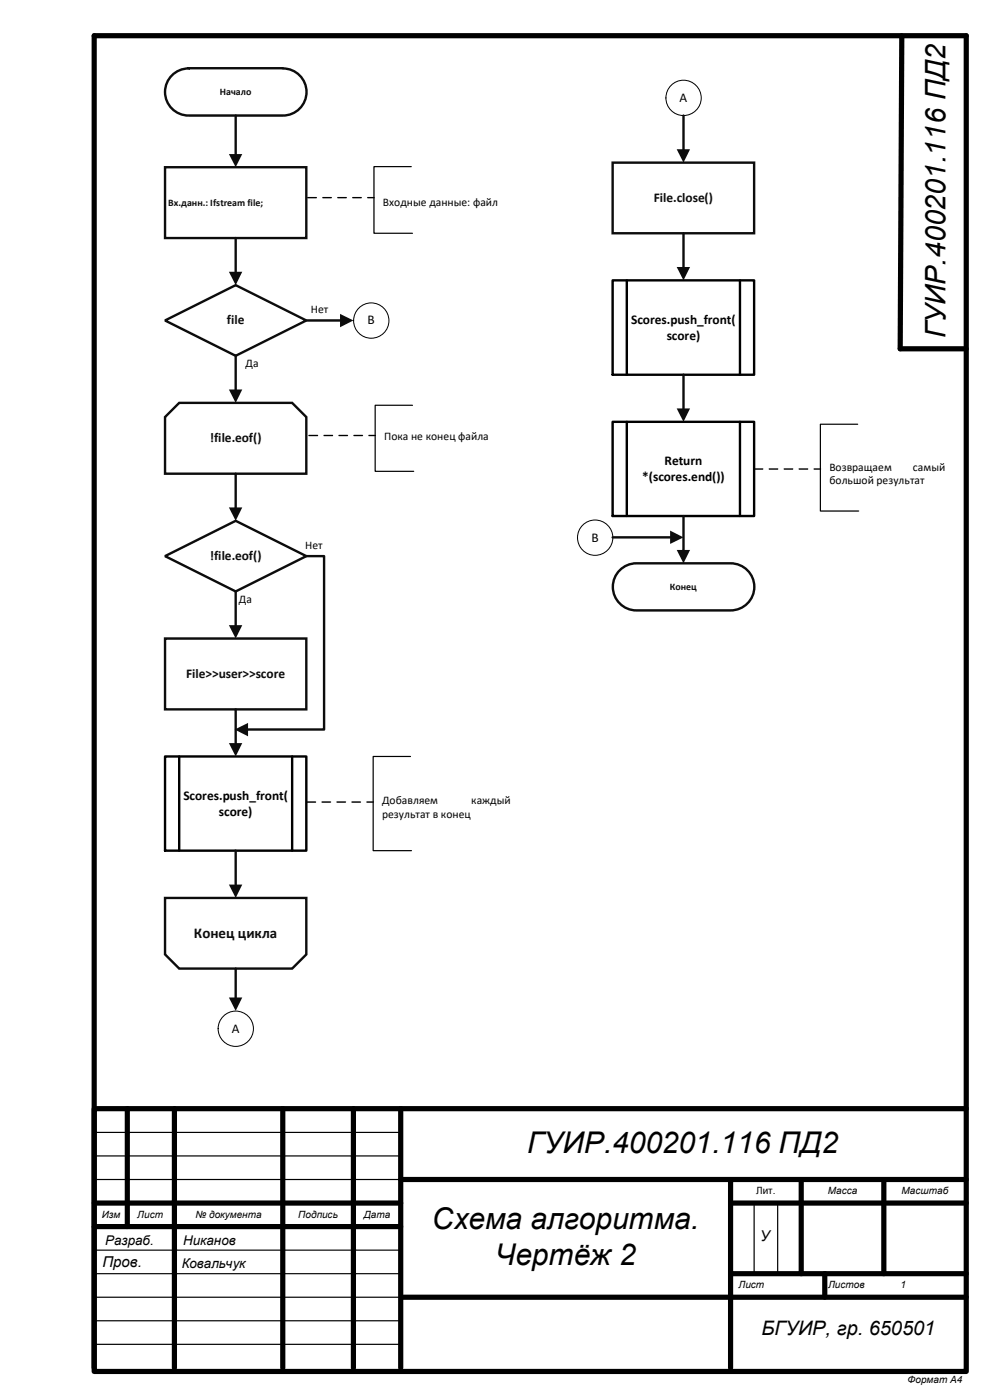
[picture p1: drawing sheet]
<svg xmlns="http://www.w3.org/2000/svg" width="210mm" height="297mm" viewBox="0 0 210 297" stroke-linecap="round" stroke-linejoin="round" font-family="sans-serif">
<g fill="none" stroke="#000" stroke-width="1.1">
<path d="M20 7.6h185v283.4h-185zM191.3 7.6l-.3 66.4h14M27 235.2v25M37 235.2v55M60 235.2v55M75 235.2v55M85 235.2v55M205 235.2h-185v55M20 255.2h65M85 250.2h120M155 250.2v40M155 255.2h50"/>
<path d="M170 250.2v20M187.5 250.2v20M20 260.2h65M85.1 275.2h119.9M155 270.2h50M175 270.2v5"/>
</g>
<path d="M20 240.2h65M20 245.2h65M20 250.2h65M160 255.2v15M165 255.2v15M20 265.2h65M20 270.2h65M20 275.2h65.1M20 280.2h65M20 285.2h65" fill="none" stroke="#000" stroke-width=".25"/>
<path d="M36.2 16.3a5.3 5.3 0 0 1 3.8-1.8h20a5 5 0 0 1 5 5 5 5 0 0 1-5 5h-20a5 5 0 0 1-4.5-2.9 5 5 0 0 1 .7-5.3z" fill-rule="evenodd" fill="#fff"/>
<path d="M36.2 16.3a5.3 5.3 0 0 1 3.8-1.8h20a5 5 0 0 1 5 5 5 5 0 0 1-5 5h-20a5 5 0 0 1-4.5-2.9 5 5 0 0 1 .7-5.3zM50 24.5v8.5" fill="none" stroke="#0c0c0c" stroke-width=".51"/>
<path d="M48.6 32.7h2.8l-1.4 2.8z" fill="#0c0c0c"/>
<path d="M87.2 35.3h-7.9v14.2h8.2" fill="none" stroke="#000" stroke-width=".25"/>
<path d="M35 35.5h30v15h-30z" fill="#fff"/>
<path d="M35 35.5h30v15h-30z" fill="none" stroke="#0c0c0c" stroke-width=".51"/>
<path d="M65.2 41.8h1.9l.2 .1-.2 .2h-1.8zM68.5 41.8h1.8l.1 .1-.1 .2h-1.8l-.2-.2zM71.6 41.8h1.9l.1 .1-.1 .2h-1.9l-.1-.2zM74.8 41.8h1.9l.1 .1-.1 .2h-1.9l-.1-.2zM78 41.8h1.3l.2 .1-.2 .2h-1.3l-.1-.2z" fill="#000"/>
<path d="M35 68l15-7.5 15 7.5-15 7.5z" fill-rule="evenodd" fill="#fff"/>
<path d="M50 50.5v7.5M35 68l15-7.5 15 7.5-15 7.5z" fill="none" stroke="#0c0c0c" stroke-width=".51"/>
<path d="M48.6 57.7h2.8l-1.4 2.8z" fill="#0c0c0c"/>
<path d="M38 85.5h24l3 3v12h-30v-12z" fill-rule="evenodd" fill="#fff"/>
<path d="M50 75.5v7.5M38 85.5h24l3 3v12h-30v-12z" fill="none" stroke="#0c0c0c" stroke-width=".51"/>
<path d="M48.6 82.6h2.8l-1.4 2.9z" fill="#0c0c0c"/>
<path d="M35 118l15-7.5 15 7.5-15 7.5z" fill-rule="evenodd" fill="#fff"/>
<path d="M35 118l15-7.5 15 7.5-15 7.5zM50 100.5v7.5" fill="none" stroke="#0c0c0c" stroke-width=".51"/>
<path d="M48.6 107.7h2.8l-1.4 2.8z" fill="#0c0c0c"/>
<path d="M35 135.5h30v15h-30z" fill="#fff"/>
<path d="M35 135.5h30v15h-30zM50 125.5v7.5" fill="none" stroke="#0c0c0c" stroke-width=".51"/>
<path d="M48.6 132.6h2.8l-1.4 2.9z" fill="#0c0c0c"/>
<path d="M35 160.5h30v20h-30z" fill="#fff"/>
<path d="M35 160.5h30v20h-30zM38 160.5v20M62 160.5v20" fill="none" stroke="#000" stroke-width=".51"/>
<path d="M50 150.5v7.5" fill="none" stroke="#0c0c0c" stroke-width=".51"/>
<path d="M48.6 157.6h2.8l-1.4 2.9z" fill="#0c0c0c"/>
<path d="M35 190.5h30v12l-3 3h-24l-3-3z" fill-rule="evenodd" fill="#fff"/>
<path d="M35 190.5h30v12l-3 3h-24l-3-3zM50 180.5v7.5" fill="none" stroke="#0c0c0c" stroke-width=".51"/>
<path d="M48.6 187.7h2.8l-1.4 2.8z" fill="#0c0c0c"/>
<path d="M130 34.5h30v15h-30z" fill="#fff"/>
<path d="M130 34.5h30v15h-30z" fill="none" stroke="#0c0c0c" stroke-width=".51"/>
<path d="M130 59.5h30v20h-30z" fill="#fff"/>
<path d="M130 59.5h30v20h-30zM133 59.5v20M157 59.5v20" fill="none" stroke="#000" stroke-width=".51"/>
<path d="M145 49.5v7.5" fill="none" stroke="#0c0c0c" stroke-width=".51"/>
<path d="M143.6 56.6h2.8l-1.4 2.9z" fill="#0c0c0c"/>
<path d="M130 89.5h30v20h-30z" fill="#fff"/>
<path d="M130 89.5h30v20h-30zM133 89.5v20M157 89.5v20" fill="none" stroke="#000" stroke-width=".51"/>
<path d="M145 79.5v7.5" fill="none" stroke="#0c0c0c" stroke-width=".51"/>
<path d="M143.6 86.7h2.8l-1.4 2.8z" fill="#0c0c0c"/>
<path d="M131.2 121.3a5 5 0 0 1 3.8-1.8h20a5 5 0 0 1 5 5 5 5 0 0 1-5 5h-20a5 5 0 0 1-4.5-2.9 5 5 0 0 1 .7-5.3z" fill-rule="evenodd" fill="#fff"/>
<path d="M145 109.5v7.5M131.2 121.3a5 5 0 0 1 3.8-1.8h20a5 5 0 0 1 5 5 5 5 0 0 1-5 5h-20a5 5 0 0 1-4.5-2.9 5 5 0 0 1 .7-5.3z" fill="none" stroke="#0c0c0c" stroke-width=".51"/>
<path d="M143.6 116.7h2.8l-1.4 2.8z" fill="#0c0c0c"/>
<circle cx="50" cy="218.2" r="3.7" fill="#fff"/>
<circle cx="50" cy="218.2" r="3.7" fill="none" stroke="#000" stroke-width=".21"/>
<path d="M50 205.5v6.5" fill="none" stroke="#0c0c0c" stroke-width=".51"/>
<path d="M48.6 211.6h2.8l-1.4 2.9z" fill="#0c0c0c"/>
<circle cx="145" cy="20.8" r="3.7" fill="#fff"/>
<circle cx="145" cy="20.8" r="3.7" fill="none" stroke="#000" stroke-width=".21"/>
<path d="M145 24.5v7.5" fill="none" stroke="#0c0c0c" stroke-width=".51"/>
<path d="M143.6 31.7h2.8l-1.4 2.8z" fill="#0c0c0c"/>
<path d="M65 118h3.7v36.8h-16.4" fill="none" stroke="#0c0c0c" stroke-width=".51"/>
<path d="M49.8 154.8l2.8-1.4v2.8z" fill="#0c0c0c"/>
<circle cx="78.8" cy="68" r="3.7" fill="#fff"/>
<circle cx="78.8" cy="68" r="3.7" fill="none" stroke="#000" stroke-width=".21"/>
<path d="M65 68h7.5" fill="none" stroke="#0c0c0c" stroke-width=".51"/>
<path d="M72.1 66.6l2.9 1.4-2.9 1.4z" fill="#0c0c0c"/>
<circle cx="126.3" cy="114.1" r="3.7" fill="#fff"/>
<circle cx="126.3" cy="114.1" r="3.7" fill="none" stroke="#000" stroke-width=".21"/>
<path d="M130 114h12.5" fill="none" stroke="#0c0c0c" stroke-width=".51"/>
<path d="M142.2 112.6l2.8 1.4-2.8 1.4z" fill="#0c0c0c"/>
<path d="M87.5 86h-7.9v14h8.2M181.9 90h-7.9v18.4h8.2M87.1 160.5h-7.9v20h8.1" fill="none" stroke="#000" stroke-width=".25"/>
<g fill="#000">
<path d="M65.4 92.3l2-.1 .1 .2-.1 .1h-1.9zM68.7 92.2h1.9l.1 .2-.1 .1h-1.9l-.1-.1zM71.9 92.2h1.8l.2 .2-.2 .1h-1.8l-.1-.1zM75.1 92.2h1.8l.1 .2-.1 .1h-1.8l-.2-.1zM78.2 92.2h1.4l.2 .2-.2 .1h-1.4l-.1-.1z"/>
<path d="M159.9 99.4h1.9l.2 .1-.2 .2h-1.8zM163.2 99.4h1.8l.1 .1-.1 .2h-1.8l-.2-.2zM166.3 99.4h1.9l.1 .1-.1 .2h-1.9l-.1-.2zM169.5 99.4h1.9l.1 .1-.1 .2h-1.9l-.1-.2zM172.7 99.4h1.3l.2 .1-.2 .2h-1.3l-.1-.2z"/>
<path d="M65 170.1l2-.1 .1 .1-.1 .2h-1.9zM68.3 170h1.8l.2 .1-.2 .2h-1.8l-.1-.2zM71.5 170h1.8l.1 .1-.1 .2h-1.8l-.2-.2zM74.6 170h1.9l.1 .1-.1 .2h-1.9l-.1-.2zM77.8 170h1.4l.1 .1-.1 .2h-1.4l-.1-.2z"/>
</g>
<g font-size="6.4">
<text x="111.8" y="244.6">ГУИР.400201.116 ПД2</text>
<text x="91.6" y="260.7">Схема алгоритма.</text>
<text x="105.1" y="268.3">Чертёж 2</text>
</g>
<text font-size="6" x="200.6" y="71.8" transform="rotate(-90 200.6 71.8)">ГУИР.400201.116 ПД2</text>
<text font-size="4.2" x="161.5" y="283.3">БГУИР, гр. 650501</text>
<text font-size="3.2" fill="#0c0c0c" x="41.1" y="198.9">Конец цикла</text>
<g font-size="3.2">
<text x="161.3" y="263.2">У</text>
<text x="21.7" y="268.7">Пров.</text>
</g>
<g font-size="2.8">
<text x="144.1" y="21.6">A</text>
<text x="78" y="68.8">B</text>
<text x="133.9" y="68.7">Scores.push_front(</text>
<text x="141.4" y="72.1">score)</text>
<text x="141" y="98.6">Return</text>
<text x="136.2" y="102">*(scores.end())</text>
<text x="125.5" y="114.9">B</text>
<text x="38.9" y="169.6">Scores.push_front(</text>
<text x="46.4" y="173">score)</text>
<text x="49.2" y="219.1">A</text>
<text x="22.3" y="264">Разраб.</text>
<text x="38.6" y="268.9">Ковальчук</text>
<text x="38.9" y="264">Никанов</text>
</g>
<g font-size="2.8" fill="#0c0c0c">
<text x="138.7" y="42.8">File.close()</text>
<text x="48.1" y="68.8">file</text>
<text x="44.5" y="93.9">!file.eof()</text>
<text x="44.5" y="118.8">!file.eof()</text>
<text x="39.5" y="143.8">File&gt;&gt;user&gt;&gt;score</text>
</g>
<g font-size="2.5">
<text x="81.2" y="43.7">Входные данные: файл</text>
<text x="65.9" y="66.3">Нет</text>
<text x="52.1" y="77.8">Да</text>
<text x="81.5" y="93.3">Пока не конец файла</text>
<text x="175.9" y="99.8">Возвращаем</text>
<text x="193.7" y="99.8">самый</text>
<text x="175.9" y="102.8">большой результат</text>
<text x="64.7" y="116.5">Нет</text>
<text x="50.7" y="128">Да</text>
<text x="81.1" y="170.5">Добавляем</text>
<text x="81.1" y="173.4">результат в конец</text>
<text x="100" y="170.5">каждый</text>
</g>
<g font-size="2.1" fill="#0c0c0c">
<text x="46.7" y="20.2">Начало</text>
<text x="35.7" y="43.6">Вх.данн.: Ifstream file;</text>
<text x="142.1" y="125.1">Конец</text>
</g>
<g font-size="2.1">
<text x="160.4" y="253.4">Лит.</text>
<text x="175.6" y="253.4">Масса</text>
<text x="191.3" y="253.4">Масштаб</text>
<text x="21.6" y="258.4">Изм</text>
<text x="29.1" y="258.4">Лист</text>
<text x="41.5" y="258.4">№ документа</text>
<text x="63.3" y="258.4">Подпись</text>
<text x="77.2" y="258.4">Дата</text>
<text x="156.7" y="273.3">Лист</text>
<text x="175.7" y="273.3">Листов</text>
<text x="191.1" y="273.3">1</text>
<text x="192.5" y="293.4">Формат А4</text>
</g>
</svg>
